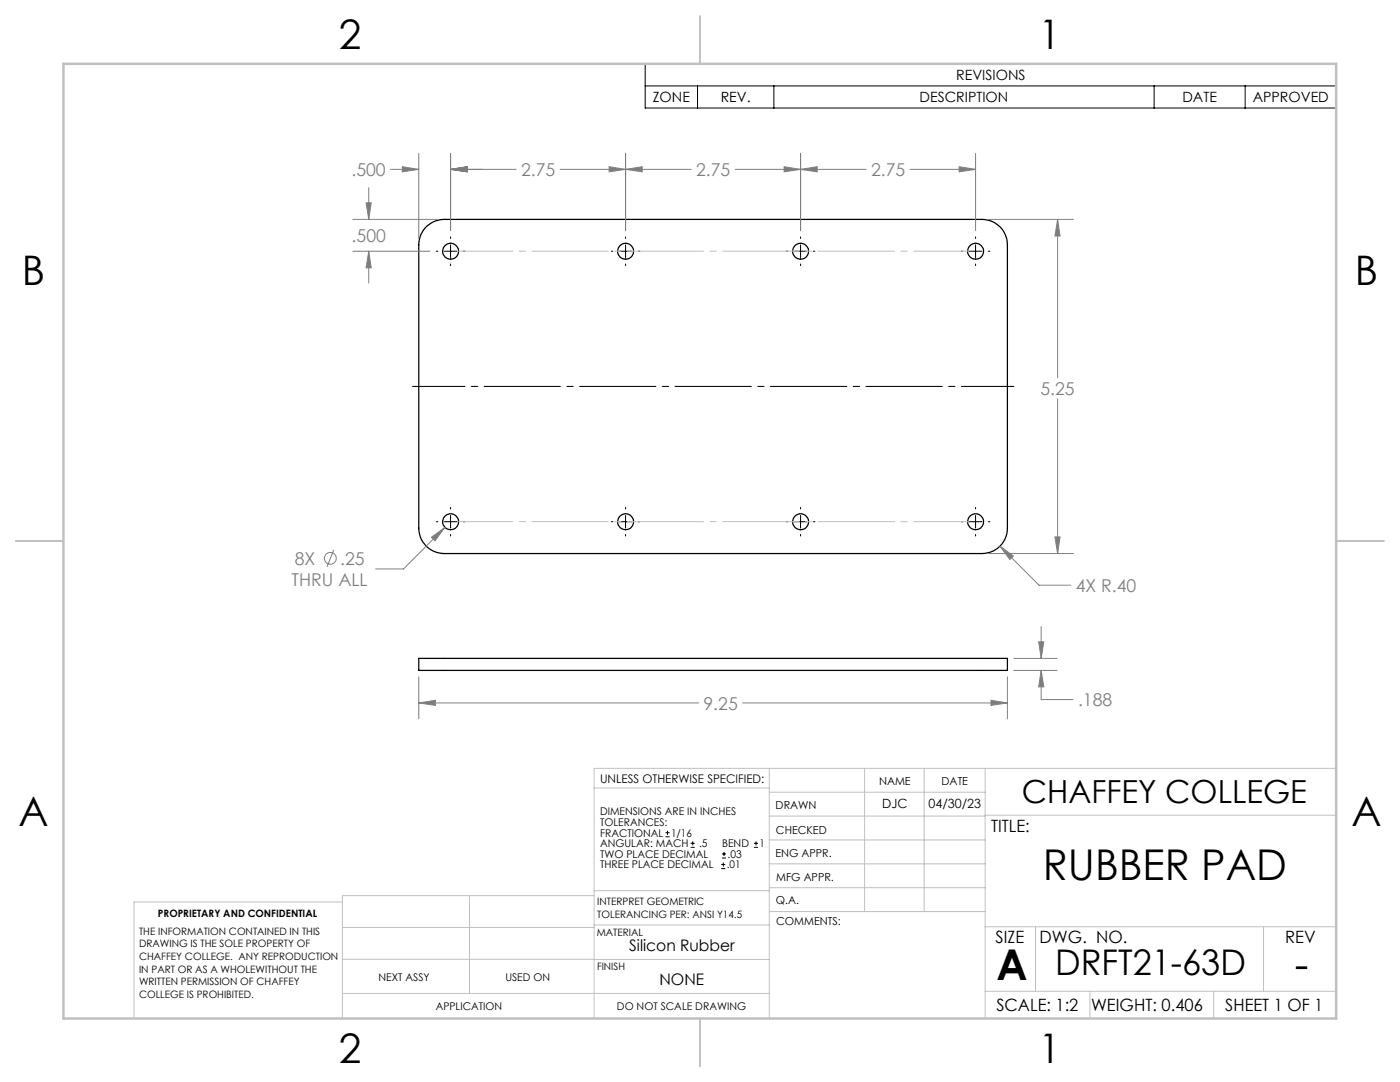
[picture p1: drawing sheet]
<svg xmlns="http://www.w3.org/2000/svg" width="279mm" height="216mm" viewBox="0 0 279 216" stroke-linecap="round" stroke-linejoin="round" font-family="sans-serif">
<g fill="none" stroke="#000" stroke-width=".25">
<path d="M85.1 45.3l1.4-1 1-.4 1.2-.1h107.3a5.1 5.1 0 0 1 5 5.1v56.5a5.1 5.1 0 0 1-5 5.1h-107.3a5.1 5.1 0 0 1-5.1-5.1v-56.5l.1-1.2 .4-1zM83.6 131.4h117.4v2.4h-117.4z"/>
<circle cx="89.9" cy="50.1" r="1.58"/>
<circle cx="124.8" cy="50.1" r="1.58"/>
<circle cx="159.8" cy="50.1" r="1.58"/>
<circle cx="194.7" cy="50.1" r="1.58"/>
<circle cx="89.9" cy="104.1" r="1.58"/>
<circle cx="124.8" cy="104.1" r="1.58"/>
<circle cx="159.8" cy="104.1" r="1.58"/>
<circle cx="194.7" cy="104.1" r="1.58"/>
</g>
<g fill="none" stroke="#808080" stroke-width=".2">
<path d="M73.6 37.4v6.4M77.9 33.8h5.7M80.3 33.3l3.3 .5-3.3 .5zM83.6 30.6v17M89.9 30.6v15.4M89.9 33.8h13.1M89.9 33.8l3.3-.5v1zM111.8 33.8h26.1M121.6 33.3l3.2 .5-3.2 .5zM124.8 30.6v15.4M124.8 33.8l3.4-.5v1zM146.7 33.8h26.2"/>
<path d="M156.5 33.3l3.3 .5-3.3 .5zM159.8 30.6v15.4M159.8 33.8l3.3-.5v1zM181.6 33.8h13.1M191.4 33.3l3.3 .5-3.3 .5zM194.7 30.6v15.4M70.4 43.8h17M70.4 50.1h15.4M73.1 40.5h1l-.5 3.3zM73.6 50.1l.5 3.3h-1zM73.6 50.1v6.4M197.2 43.8h17"/>
<path d="M211.1 43.8v31.6M211.1 43.8l.5 3.3h-1.1zM211.1 79.6v30.9M66.6 109.7l-1.3 3.4M86.1 107.2l2.7-2-2 2.7zM88.8 105.2l-8.3 8.3h-5.5M197.2 110.5h17M199.6 109l7.8 7.8h6.3M199.6 109l2.6 1.9-.7 .8zM210.5 107.1h1.1l-.5 3.4zM83.6 135v8.4M197.8 139.7l3.2 .6-3.2 .5z"/>
<path d="M201 135v8.4M202.3 131.4h8.7M202.3 133.8h8.7M207.3 128.1h1l-.5 3.3zM207.8 133.8v5.8h6.3M207.8 125v6.4M207.8 133.8l.5 3.3h-1zM83.6 140.3h55.8M83.6 140.3l3.3-.6v1.1zM148.2 140.3h52.8"/>
<circle cx="65.9" cy="111.4" r="1.18"/>
</g>
<g fill="none" stroke="#000" stroke-width=".2">
<path d="M128.8 12.7h137.9v8.9h-137.9zM128.8 17.1h137.9M139.2 17.1v4.5M154.4 17.1v4.5M230.3 17.1v4.5M248.5 17.1v4.5M87.1 50.1h.3M88.7 50.1h2.5M89.9 47.3v.3M89.9 48.9v2.5M89.9 52.7v.3M92.5 50.1h.3"/>
<path d="M122 50.1h.3M123.6 50.1h2.5M124.8 47.3v.3M124.8 48.9v2.5M124.8 52.7v.3M127.4 50.1h.3M156.9 50.1h.3M158.5 50.1h2.5M159.8 47.3v.3M159.8 48.9v2.5M159.8 52.7v.3M162.3 50.1h.3"/>
<path d="M191.8 50.1h.4M193.4 50.1h2.6M194.7 47.3v.3M194.7 48.9v2.5M194.7 52.7v.3M197.2 50.1h.4M87.1 104.1h.3M88.7 104.1h2.5M89.9 101.2v.4M89.9 102.8v2.6M89.9 106.6v.4M92.5 104.1h.3"/>
<path d="M122 104.1h.3M123.6 104.1h2.5M124.8 101.2v.4M124.8 102.8v2.6M124.8 106.6v.4M127.4 104.1h.3M156.9 104.1h.3M158.5 104.1h2.5M159.8 101.2v.4M159.8 102.8v2.6M159.8 106.6v.4M162.3 104.1h.3"/>
<path d="M191.8 104.1h.4M193.4 104.1h2.6M194.7 101.2v.4M194.7 102.8v2.6M194.7 106.6v.4M197.2 104.1h.4M132.8 167h.8M132.8 166.2h.8M133.2 165.8v.8M137.8 169.1h.8M137.8 168.3h.8M138.3 167.9v.8"/>
<path d="M143.9 173.3h.8M143.9 172.5h.8M144.1 171.2h.8M144.1 170.4h.8M144.4 172.1v.8M144.5 170v.8M150.5 169.1h.8M150.5 168.3h.8M150.9 167.9v.8"/>
</g>
<path d="M82.3 77.1h120" fill="none" stroke="#000" stroke-width=".2" stroke-dasharray="15.2 1.3 1.3 1.3" stroke-dashoffset="4.8"/>
<path d="M91.5 50.1h101.6M91.5 104.1h101.6" fill="none" stroke="#c0c0c0" stroke-width=".2" stroke-dasharray="15.2 1.3 1.3 1.3" stroke-dashoffset="4.4"/>
<g fill="none" stroke="#c0c0c0" stroke-width=".2">
<path d="M118.6 157.2h34.9M153.5 153.3v49.9M153.5 158.1h43.1M172.5 153.3v28.6M184.4 153.3v28.6M196.6 153.3v49.9M266.7 153.3h-148.1v49.9M68.3 180h-41.6v23.2M93.7 178.7v19.5M118.6 178.7h-50.3v24.5M118.6 177.7h35M153.5 167.6h43.1"/>
<path d="M153.5 162.8h43.1M153.5 172.4h43.1M153.5 177.1h43.1M196.6 162.7h70.1M68.3 198.2h85.2M68.3 191.4l85.2 .1M68.3 185.1h50.3M118.6 184.6h35M153.6 181.9h43M196.6 197.8h70.1M196.6 184.9h70.1M206.7 184.9v12.9"/>
<path d="M217.5 197.8v5.4M242.2 197.8v5.4M252.2 184.9v12.9"/>
</g>
<path d="M139.7 3.2v9.5M3.1 107.9h9.6M266.7 107.9h9.5M139.7 203.2v9.6" fill="none" stroke="#c0c0c0" stroke-width=".25"/>
<path d="M12.7 12.7h254v190.5h-254z" fill="none" stroke="#c0c0c0" stroke-width=".5"/>
<path d="M211.1 43.8l.5 3.3h-1.1zM210.5 107.1h1.1l-.5 3.4zM73.6 50.1l.5 3.3h-1zM73.1 40.5h1l-.5 3.3zM89.9 33.8l3.3-.5v1zM80.3 33.3l3.3 .5-3.3 .5zM89.9 33.8l3.3-.5v1zM121.6 33.3l3.2 .5-3.2 .5zM124.8 33.8l3.4-.5v1zM156.5 33.3l3.3 .5-3.3 .5zM159.8 33.8l3.3-.5v1zM191.4 33.3l3.3 .5-3.3 .5zM86.1 107.2l.7 .7 2-2.7zM199.6 109l1.9 2.7 .7-.8zM83.6 140.3l3.3-.6v1.1zM197.8 139.7l3.2 .6-3.2 .5zM207.3 128.1h1l-.5 3.3zM207.8 133.8l.5 3.3h-1z" fill="#808080"/>
<g font-size="8.5">
<text x="208.1" y="175.5">RUBBER PAD</text>
<text x="198.9" y="195.5">A</text>
<text x="258.4" y="195.4">-</text>
</g>
<g font-size="8.1">
<text x="67.6" y="9.7">2</text>
<text x="207.3" y="9.7">1</text>
<text x="4.4" y="57">B</text>
<text x="270.4" y="57">B</text>
<text x="3.7" y="164.9">A</text>
<text x="269.7" y="164.9">A</text>
<text x="67.6" y="212.2">2</text>
<text x="207.3" y="212.2">1</text>
</g>
<text font-size="7.1" x="210.6" y="194.6">DRFT21-63D</text>
<text font-size="6.3" x="203.9" y="160.2">CHAFFEY COLLEGE</text>
<g font-size="3.5" fill="#808080">
<text x="70.1" y="35.1">.500</text>
<text x="104" y="35.1">2.75</text>
<text x="138.9" y="35.1">2.75</text>
<text x="173.8" y="35.1">2.75</text>
<text x="70.2" y="48.3">.500</text>
<text x="207.7" y="78.8">5.25</text>
<text x="58.8" y="112.7">8X</text>
<text x="67.9" y="112.7">.25</text>
<text x="58.2" y="116.9">THRU ALL</text>
<text x="214.7" y="118.1">4X R.40</text>
<text x="140.4" y="141.6">9.25</text>
<text x="215.1" y="140.9">.188</text>
</g>
<g font-size="3.4">
<text x="197.8" y="166">TITLE:</text>
<text x="198.7" y="188.1">SIZE</text>
<text x="207.5" y="188.1">DWG. NO.</text>
<text x="256.5" y="188.2">REV</text>
<text x="198.8" y="201.7">SCALE: 1:2</text>
<text x="217.7" y="201.8">WEIGHT: 0.406</text>
<text x="244.5" y="201.7">SHEET 1 OF 1</text>
</g>
<g font-size="3.2">
<text x="125.6" y="189.8">Silicon Rubber</text>
<text x="131.6" y="196.6">NONE</text>
</g>
<g font-size="2.8">
<text x="190.8" y="16">REVISIONS</text>
<text x="130.3" y="20.4">ZONE</text>
<text x="143.8" y="20.4">REV.</text>
<text x="183.5" y="20.4">DESCRIPTION</text>
<text x="236" y="20.4">DATE</text>
<text x="250" y="20.4">APPROVED</text>
</g>
<g font-size="2.5">
<text x="176.1" y="161.3">DJC</text>
<text x="185.3" y="161.3">04/30/23</text>
</g>
<text font-size="2.4" x="119.8" y="156.2">UNLESS OTHERWISE SPECIFIED:</text>
<g font-size="2.2">
<text x="154.8" y="161.4">DRAWN</text>
<text x="175.4" y="156.6">NAME</text>
<text x="187.9" y="156.7">DATE</text>
<text x="154.9" y="166.3">CHECKED</text>
<text x="154.8" y="171">ENG APPR.</text>
<text x="154.9" y="175.7">MFG APPR.</text>
<text x="154.9" y="180.4">Q.A.</text>
<text x="154.9" y="184.6">COMMENTS:</text>
</g>
<g font-size="2.1">
<text x="119.8" y="162.7">DIMENSIONS ARE IN INCHES</text>
<text x="119.8" y="164.8">TOLERANCES:</text>
<text x="119.8" y="166.9">FRACTIONAL</text>
<text x="133.9" y="166.9">1/16</text>
<text x="119.8" y="171.2">TWO PLACE DECIMAL</text>
<text x="119.8" y="173.3">THREE PLACE DECIMAL</text>
<text x="119.8" y="169.1">ANGULAR: MACH</text>
<text x="139.5" y="169.1">.5</text>
<text x="144.1" y="169.1">BEND</text>
<text x="145.1" y="173.3">.01</text>
<text x="145.2" y="171.2">.03</text>
<text x="151.6" y="169.1">1</text>
<text x="75.5" y="195.7">NEXT ASSY</text>
<text x="100.9" y="195.7">USED ON</text>
<text x="86.9" y="201.5">APPLICATION</text>
<text x="123.1" y="201.6">DO NOT SCALE DRAWING</text>
</g>
<g font-size="2">
<text x="31.5" y="182.9">PROPRIETARY AND CONFIDENTIAL</text>
<text x="119.2" y="180.6">INTERPRET GEOMETRIC</text>
<text x="119.2" y="183.1">TOLERANCING PER: ANSI Y14.5</text>
<text x="27.8" y="186.5">THE INFORMATION CONTAINED IN THIS</text>
<text x="27.8" y="189">DRAWING IS THE SOLE PROPERTY OF</text>
<text x="27.8" y="191.6">CHAFFEY COLLEGE. ANY REPRODUCTION</text>
<text x="119.1" y="186.7">MATERIAL</text>
<text x="27.8" y="194.1">IN PART OR AS A WHOLEWITHOUT THE</text>
<text x="27.8" y="196.6">WRITTEN PERMISSION OF CHAFFEY</text>
<text x="119.1" y="193.5">FINISH</text>
<text x="27.8" y="199.1">COLLEGE IS PROHIBITED.</text>
</g>
</svg>
